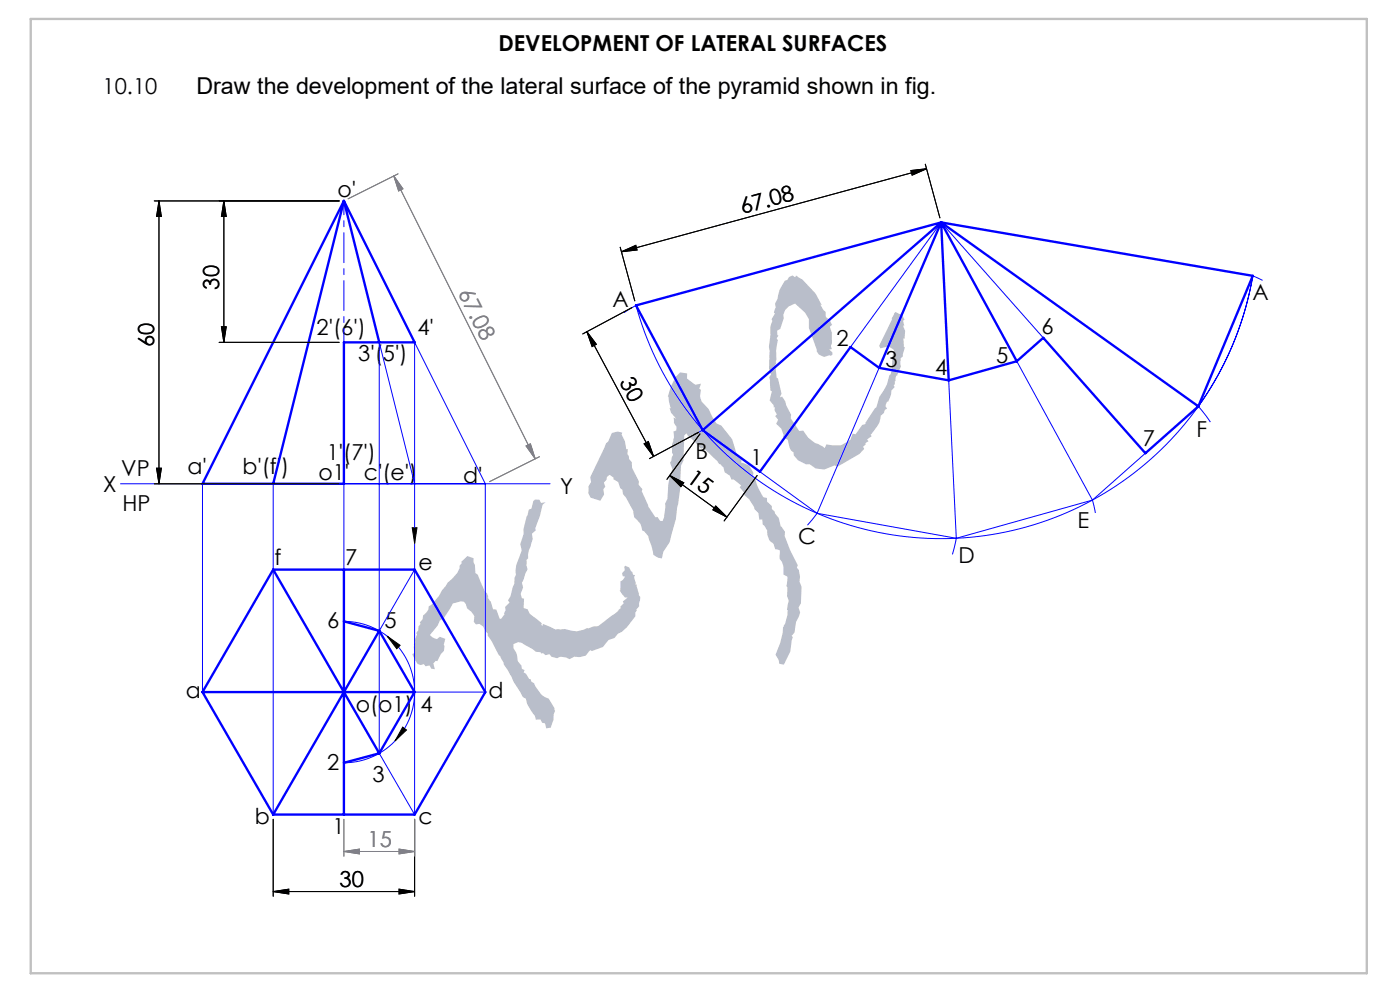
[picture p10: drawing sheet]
<svg xmlns="http://www.w3.org/2000/svg" width="297mm" height="210mm" viewBox="0 0 297 210" stroke-linecap="round" stroke-linejoin="round" font-family="sans-serif">
<path d="M6.5 4h283.5v202.4h-283.5z" fill="none" stroke="#c0c0c0" stroke-width=".5"/>
<g fill="none" stroke="#000" stroke-width=".21">
<path d="M193.2 36.2l3.4-.4-3.1 1.4zM196.3 34.8l3.1 11.4M196.6 35.8l-64.8 17.6M32.7 42.6h39.3M33.7 42.6l.5 3.3h-1zM33.7 42.6v60M47.5 42.6l.5 3.3h-1zM47.5 42.6v30M131.6 52.4l3.1 11.4M131.8 53.4l3.1-1.4 .3 1zM46.5 72.6h25.5M47 69.3h1l-.5 3.3z"/>
<path d="M124.5 70.4l14.2 26.4M124.5 70.4l2 2.6-.9 .5zM134 65.3l-10.4 5.5M33.2 99.3h1l-.5 3.3zM136.6 94.1l.9-.4 1.2 3.1zM148.2 91.7l-10.4 5.6M148.5 92l-7 9.7M32.7 102.6h39.3M87.4 111.9h1.1l-.5 3.3zM88 112.2v3M142.1 100.9l12.1 8.8M142.1 100.9l2.9 1.5-.6 .8z"/>
<path d="M151.8 107.3l2.4 2.4-3-1.5zM160.6 100.9l-7 9.6M82.2 135l2.7 1.9-.7 .7zM82.2 135l2.3 2.2M85.4 154.2l.8 .7-2.4 2.3zM85.7 154.7l-1.9 2.5M58 173.8v16.3M88 173.8v16.3M58 189.1l3.3-.5v1zM58 189.1h30M84.7 188.6l3.3 .5-3.3 .5z"/>
</g>
<path d="M83.5 37.3l30 60M83.5 37.3l2 2.8-.9 .4zM84.4 36.9l-10.5 5.3M111.6 94.6l.9-.5 1 3.2zM114.4 96.9l-10.5 5.3M73 173.8v7.8M88 173.8v7.8M73 180.6l3.3-.5v1zM73 180.6h15M84.7 180.1l3.3 .5-3.3 .5z" fill="none" stroke="#808080" stroke-width=".21"/>
<g fill="none" stroke="#00f" stroke-width=".21">
<path d="M265.8 58.5a67.1 67.1 0 0 1-62.9 55.7 67.1 67.1 0 0 1-68-49.4l-2.5 1.5M265.8 58.5a67.1 67.1 0 0 1-11.6 27.7l2.6 3.3M265.8 58.5l2 1M186.5 78l-13.2 30.9M215.7 76.6l16.1 29.5M221.3 71.7l-21.6-24.5-19.3 26.4M149.1 91.2l-2 1M201.3 80.7l1.6 33.5M243 96.1l-11.2 10M25.6 102.6h91.1M43 102.6v44.2M58 102.6v70.2"/>
<path d="M73 102.6v18.2M88 102.6l-7.5-30v87.2l7.5 13v-100.2l15 30v44.2h-15M161.2 100.1l12.1 8.8M173.3 108.9l29.6 5.3M173.3 108.9l-2 2.5M202.9 114.2l-.9 3.4M231.8 106.1l-28.9 8.1M231.8 106.1l.6 2.7M73 131.8a15 15 0 0 1 15 15M88 120.8l-7.5 13M88 146.8a15 15 0 0 1-15 15"/>
</g>
<path d="M73 72.6v-30" fill="none" stroke="#00f" stroke-width=".21" stroke-dasharray="6.3 1.3 1.3 1.3" stroke-dashoffset="3.4"/>
<g fill="none" stroke="#00f" stroke-width=".5">
<path d="M73 42.6l15 30h-15v30h-30zM73 42.6l-15 60M73 42.6l7.5 30M199.7 47.2l-50.6 44M199.7 47.2l-64.8 17.6 14.2 26.4M199.7 47.2l-13.2 30.8M199.7 47.2l1.6 33.5M199.7 47.2l16 29.4M199.7 47.2l54.5 39M199.7 47.2l66.1 11.3-11.6 27.7M186.5 78l-6.1-4.4-19.2 26.5-12.1-8.9M186.5 78l14.8 2.7"/>
<path d="M215.7 76.6l5.6-4.9 21.7 24.4 11.2-9.9M215.7 76.6l-14.4 4.1M58 120.8l22.5 39M58 120.8h30l15 26-15 26h-30M58 120.8l-15 26M73 120.8v52M73 131.8l7.5 2M80.5 133.8l7.5 13M80.5 133.8l-22.5 39M43 146.8l15 26M43 146.8h45M80.5 159.8l-7.5 2"/>
<path d="M88 146.8l-7.5 13"/>
</g>
<g fill="#000">
<path d="M47.5 42.6l.5 3.3h-1zM47 69.3h1l-.5 3.3z"/>
<path d="M131.8 53.4l3.1-1.4 .3 1zM193.2 36.2l3.4-.4-3.1 1.4z"/>
<path d="M124.5 70.4l2 2.6-.9 .5zM136.6 94.1l.9-.4 1.2 3.1z"/>
<path d="M33.2 99.3h1l-.5 3.3zM33.7 42.6l.5 3.3h-1z"/>
<path d="M142.1 100.9l2.9 1.5-.6 .8zM151.8 107.3l2.4 2.4-3-1.5z"/>
<path d="M58 189.1l3.3-.5v1zM84.7 188.6l3.3 .5-3.3 .5z"/>
</g>
<g fill="#808080">
<path d="M73 180.6l3.3-.5v1zM84.7 180.1l3.3 .5-3.3 .5z"/>
<path d="M83.5 37.3l2 2.8-.9 .4zM111.6 94.6l.9-.5 1 3.2z"/>
</g>
<g fill="#000">
<path d="M47.5 42.6l.5 3.3h-1zM47 69.3h1l-.5 3.3z"/>
<path d="M131.8 53.4l3.1-1.4 .3 1zM193.2 36.2l3.4-.4-3.1 1.4z"/>
<path d="M124.5 70.4l2 2.6-.9 .5zM136.6 94.1l.9-.4 1.2 3.1z"/>
<path d="M33.2 99.3h1l-.5 3.3zM33.7 42.6l.5 3.3h-1z"/>
<path d="M142.1 100.9l2.9 1.5-.6 .8zM151.8 107.3l2.4 2.4-3-1.5z"/>
<path d="M82.2 135l2.7 1.9-.7 .7zM85.4 154.2l.8 .7-2.4 2.3zM87.4 111.9h1.1l-.5 3.3z"/>
<path d="M58 189.1l3.3-.5v1zM84.7 188.6l3.3 .5-3.3 .5z"/>
</g>
<g fill="none" stroke="#000" stroke-width=".21">
<path d="M193.2 36.2l3.4-.4-3.1 1.4zM196.3 34.8l3.1 11.4M196.6 35.8l-64.8 17.6M32.7 42.6h39.3M33.7 42.6l.5 3.3h-1zM33.7 42.6v60M47.5 42.6l.5 3.3h-1zM47.5 42.6v30M131.6 52.4l3.1 11.4M131.8 53.4l3.1-1.4 .3 1zM46.5 72.6h25.5M47 69.3h1l-.5 3.3z"/>
<path d="M124.5 70.4l14.2 26.4M124.5 70.4l2 2.6-.9 .5zM134 65.3l-10.4 5.5M33.2 99.3h1l-.5 3.3zM136.6 94.1l.9-.4 1.2 3.1zM148.2 91.7l-10.4 5.6M148.5 92l-7 9.7M32.7 102.6h39.3M142.1 100.9l12.1 8.8M142.1 100.9l2.9 1.5-.6 .8zM151.8 107.3l2.4 2.4-3-1.5zM160.6 100.9l-7 9.6"/>
<path d="M58 173.8v16.3M88 173.8v16.3M58 189.1l3.3-.5v1zM58 189.1h30M84.7 188.6l3.3 .5-3.3 .5z"/>
</g>
<path d="M83.5 37.3l30 60M83.5 37.3l2 2.8-.9 .4zM84.4 36.9l-10.5 5.3M111.6 94.6l.9-.5 1 3.2zM114.4 96.9l-10.5 5.3M73 173.8v7.8M88 173.8v7.8M73 180.6l3.3-.5v1zM73 180.6h15M84.7 180.1l3.3 .5-3.3 .5z" fill="none" stroke="#808080" stroke-width=".21"/>
<g fill="#808080">
<path d="M73 180.6l3.3-.5v1zM84.7 180.1l3.3 .5-3.3 .5z"/>
<path d="M83.5 37.3l2 2.8-.9 .4zM111.6 94.6l.9-.5 1 3.2z"/>
</g>
<text font-size="54.7" fill="#b9beca" x="104.4" y="160.9" transform="rotate(-40 104.4 160.9)">KYC</text>
<text font-size="4.9" x="41.7" y="20">Draw the development of the lateral surface of the pyramid shown in fig.</text>
<g font-size="4.7">
<text x="105.7" y="10.8">DEVELOPMENT OF LATERAL SURFACES</text>
<text x="21.8" y="20">10.10</text>
<text x="71.6" y="41.7">o'</text>
<text x="157.5" y="45.4" transform="rotate(-15 157.5 45.4)">67.08</text>
<text x="46.5" y="61.4" transform="rotate(-90 46.5 61.4)">30</text>
<text x="130" y="65">A</text>
<text x="265.7" y="63.7">A</text>
<text x="67.2" y="71.1">2'(6')</text>
<text x="88.5" y="71.1">4'</text>
<text x="221" y="70.8">6</text>
<text x="32.7" y="73.7" transform="rotate(-90 32.7 73.7)">60</text>
<text x="76" y="76.6">3'(5')</text>
<text x="177.5" y="73.3">2</text>
<text x="187.8" y="77.7">3</text>
<text x="211.3" y="77">5</text>
<text x="131.4" y="81" transform="rotate(62 131.4 81)">30</text>
<text x="198.4" y="79.6">4</text>
<text x="242.4" y="94.6">7</text>
<text x="253.8" y="92.6">F</text>
<text x="25.7" y="101.1">VP</text>
<text x="39.8" y="100.6">a'</text>
<text x="51.4" y="100.6">b'(f')</text>
<text x="67.5" y="101.9">o1'</text>
<text x="69.3" y="97.5">1'(7')</text>
<text x="77.2" y="101.9">c'(e')</text>
<text x="147.6" y="97.3">B</text>
<text x="159.2" y="98.6">1</text>
<text x="21.9" y="104.3">X</text>
<text x="98.3" y="102.4">d'</text>
<text x="118.8" y="104.8">Y</text>
<text x="145.5" y="102.1" transform="rotate(36 145.5 102.1)">15</text>
<text x="26" y="108.5">HP</text>
<text x="228.6" y="112.1">E</text>
<text x="58.3" y="119.9">f</text>
<text x="73.2" y="119.9">7</text>
<text x="169.3" y="115.4">C</text>
<text x="203.4" y="119.4">D</text>
<text x="88.8" y="120.9">e</text>
<text x="69.4" y="133.3">6</text>
<text x="81.6" y="133.3">5</text>
<text x="39.4" y="148">a</text>
<text x="103.7" y="148">d</text>
<text x="75.5" y="151">o(o1)</text>
<text x="89.2" y="151">4</text>
<text x="69.4" y="163.4">2</text>
<text x="79" y="165.8">3</text>
<text x="54.1" y="174.7">b</text>
<text x="70.5" y="177">1</text>
<text x="88.8" y="174.7">c</text>
<text x="72" y="188.1">30</text>
</g>
<g font-size="4.7" fill="#808080">
<text x="97.1" y="62.2" transform="rotate(63 97.1 62.2)">67.08</text>
<text x="78" y="179.6">15</text>
</g>
</svg>
